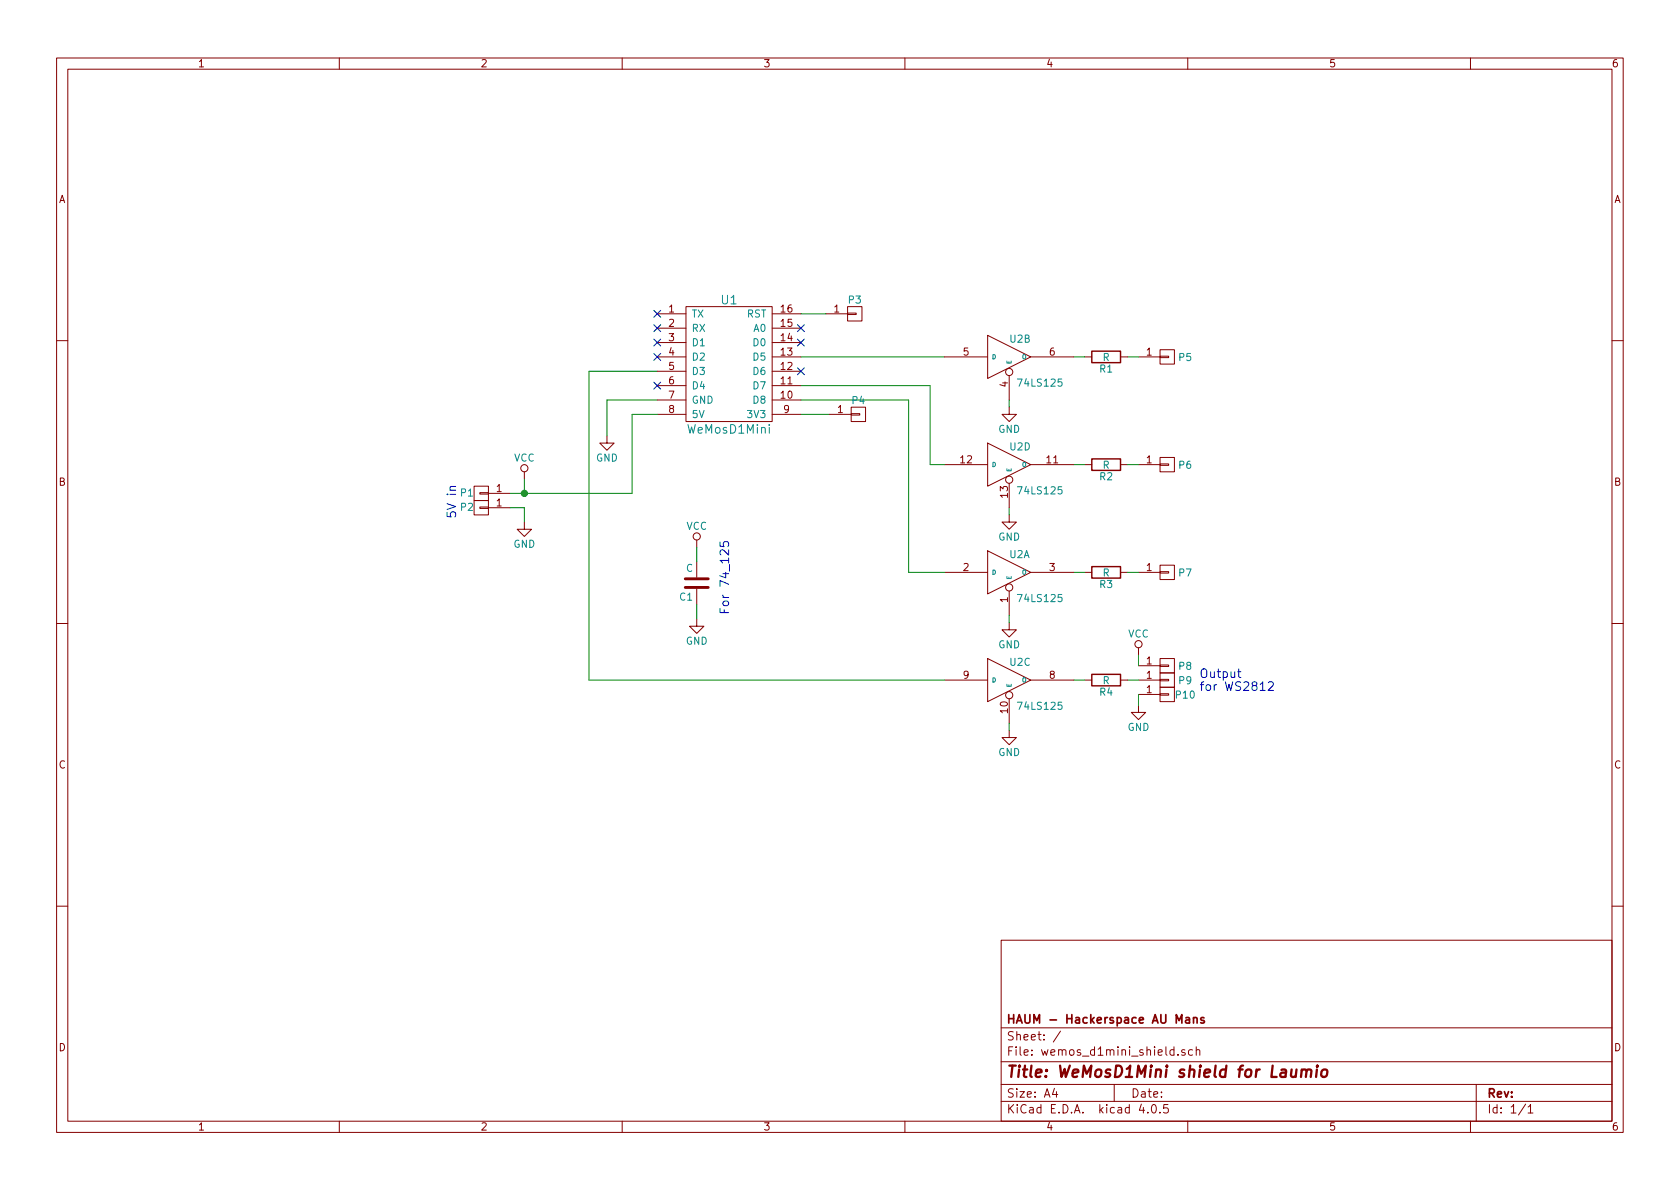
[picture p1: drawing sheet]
EESchema Schematic File Version 2
LIBS:power
LIBS:device
LIBS:transistors
LIBS:conn
LIBS:linear
LIBS:regul
LIBS:74xx
LIBS:cmos4000
LIBS:adc-dac
LIBS:memory
LIBS:xilinx
LIBS:microcontrollers
LIBS:dsp
LIBS:microchip
LIBS:analog_switches
LIBS:motorola
LIBS:texas
LIBS:intel
LIBS:audio
LIBS:interface
LIBS:digital-audio
LIBS:philips
LIBS:display
LIBS:cypress
LIBS:siliconi
LIBS:opto
LIBS:atmel
LIBS:contrib
LIBS:valves
LIBS:wemosd1mini
LIBS:wemos_d1mini_shield-cache
EELAYER 25 0
EELAYER END
$Descr A4 11693 8268
encoding utf-8
Sheet 1 1
Title "WeMosD1Mini shield for Laumio"
Date ""
Rev ""
Comp "HAUM - Hackerspace AU Mans"
Comment1 ""
Comment2 ""
Comment3 ""
Comment4 ""
$EndDescr
$Comp
L WeMosD1Mini U1
U 1 1
P 5075 2625
F 0 "U1" H 5075 3175 60  0000 C CNN
F 1 "WeMosD1Mini" H 5075 2275 60  0000 C CNN
F 2 "wemos:WeMosD1Mini" H 5075 2625 60  0001 C CNN
F 3 "" H 5075 2625 60  0000 C CNN
	1    5075 2625
	1    0    0    -1  
$EndComp
$Comp
L 74LS125 U2
U 4 1
P 7025 3225
F 0 "U2" H 7025 3325 50  0000 L BNN
F 1 "74LS125" H 7075 3075 50  0000 L TNN
F 2 "SMD_Packages:SOIC-14_N" H 7025 3225 50  0001 C CNN
F 3 "" H 7025 3225 50  0000 C CNN
	4    7025 3225
	1    0    0    -1  
$EndComp
$Comp
L 74LS125 U2
U 1 1
P 7025 3975
F 0 "U2" H 7025 4075 50  0000 L BNN
F 1 "74LS125" H 7075 3825 50  0000 L TNN
F 2 "SMD_Packages:SOIC-14_N" H 7025 3975 50  0001 C CNN
F 3 "" H 7025 3975 50  0000 C CNN
	1    7025 3975
	1    0    0    -1  
$EndComp
$Comp
L 74LS125 U2
U 3 1
P 7025 4725
F 0 "U2" H 7025 4825 50  0000 L BNN
F 1 "74LS125" H 7075 4575 50  0000 L TNN
F 2 "SMD_Packages:SOIC-14_N" H 7025 4725 50  0001 C CNN
F 3 "" H 7025 4725 50  0000 C CNN
	3    7025 4725
	1    0    0    -1  
$EndComp
$Comp
L GND #PWR01
U 1 1
P 4225 3025
F 0 "#PWR01" H 4225 2775 50  0001 C CNN
F 1 "GND" H 4225 2875 50  0000 C CNN
F 2 "" H 4225 3025 50  0000 C CNN
F 3 "" H 4225 3025 50  0000 C CNN
	1    4225 3025
	1    0    0    -1  
$EndComp
$Comp
L CONN_01X01 P1
U 1 1
P 3350 3425
F 0 "P1" H 3450 3425 50  0000 C CNN
F 1 "~" V 3450 3425 50  0000 C CNN
F 2 "SMD_Packages:1Pin" H 3350 3425 50  0001 C CNN
F 3 "" H 3350 3425 50  0000 C CNN
	1    3350 3425
	-1   0    0    1   
$EndComp
$Comp
L CONN_01X01 P2
U 1 1
P 3350 3525
F 0 "P2" H 3450 3525 50  0000 C CNN
F 1 "~" V 3450 3525 50  0000 C CNN
F 2 "SMD_Packages:1Pin" H 3350 3525 50  0001 C CNN
F 3 "" H 3350 3525 50  0000 C CNN
	1    3350 3525
	-1   0    0    1   
$EndComp
Text Notes 3175 3600 1    60   ~ 0
5V in
$Comp
L GND #PWR02
U 1 1
P 3650 3625
F 0 "#PWR02" H 3650 3375 50  0001 C CNN
F 1 "GND" H 3650 3475 50  0000 C CNN
F 2 "" H 3650 3625 50  0000 C CNN
F 3 "" H 3650 3625 50  0000 C CNN
	1    3650 3625
	1    0    0    -1  
$EndComp
$Comp
L GND #PWR03
U 1 1
P 7025 3575
F 0 "#PWR03" H 7025 3325 50  0001 C CNN
F 1 "GND" H 7025 3425 50  0000 C CNN
F 2 "" H 7025 3575 50  0000 C CNN
F 3 "" H 7025 3575 50  0000 C CNN
	1    7025 3575
	1    0    0    -1  
$EndComp
$Comp
L GND #PWR04
U 1 1
P 7025 2825
F 0 "#PWR04" H 7025 2575 50  0001 C CNN
F 1 "GND" H 7025 2675 50  0000 C CNN
F 2 "" H 7025 2825 50  0000 C CNN
F 3 "" H 7025 2825 50  0000 C CNN
	1    7025 2825
	1    0    0    -1  
$EndComp
$Comp
L GND #PWR05
U 1 1
P 7025 4325
F 0 "#PWR05" H 7025 4075 50  0001 C CNN
F 1 "GND" H 7025 4175 50  0000 C CNN
F 2 "" H 7025 4325 50  0000 C CNN
F 3 "" H 7025 4325 50  0000 C CNN
	1    7025 4325
	1    0    0    -1  
$EndComp
$Comp
L GND #PWR06
U 1 1
P 7025 5075
F 0 "#PWR06" H 7025 4825 50  0001 C CNN
F 1 "GND" H 7025 4925 50  0000 C CNN
F 2 "" H 7025 5075 50  0000 C CNN
F 3 "" H 7025 5075 50  0000 C CNN
	1    7025 5075
	1    0    0    -1  
$EndComp
$Comp
L VCC #PWR07
U 1 1
P 3650 3325
F 0 "#PWR07" H 3650 3175 50  0001 C CNN
F 1 "VCC" H 3650 3475 50  0000 C CNN
F 2 "" H 3650 3325 50  0000 C CNN
F 3 "" H 3650 3325 50  0000 C CNN
	1    3650 3325
	1    0    0    -1  
$EndComp
$Comp
L R R1
U 1 1
P 7700 2475
F 0 "R1" V 7780 2475 50  0000 C CNN
F 1 "R" V 7700 2475 50  0000 C CNN
F 2 "Resistors_Universal:Resistor_SMD+THTuniversal_0805to1206_RM10_HandSoldering" V 7630 2475 50  0001 C CNN
F 3 "" H 7700 2475 50  0000 C CNN
	1    7700 2475
	0    1    1    0   
$EndComp
$Comp
L CONN_01X01 P5
U 1 1
P 8125 2475
F 0 "P5" H 8250 2475 50  0000 C CNN
F 1 "~" V 8225 2475 50  0000 C CNN
F 2 "SMD_Packages:1Pin" H 8125 2475 50  0001 C CNN
F 3 "" H 8125 2475 50  0000 C CNN
	1    8125 2475
	1    0    0    -1  
$EndComp
$Comp
L R R2
U 1 1
P 7700 3225
F 0 "R2" V 7780 3225 50  0000 C CNN
F 1 "R" V 7700 3225 50  0000 C CNN
F 2 "Resistors_Universal:Resistor_SMD+THTuniversal_0805to1206_RM10_HandSoldering" V 7630 3225 50  0001 C CNN
F 3 "" H 7700 3225 50  0000 C CNN
	1    7700 3225
	0    1    1    0   
$EndComp
$Comp
L CONN_01X01 P6
U 1 1
P 8125 3225
F 0 "P6" H 8250 3225 50  0000 C CNN
F 1 "~" V 8225 3225 50  0000 C CNN
F 2 "SMD_Packages:1Pin" H 8125 3225 50  0001 C CNN
F 3 "" H 8125 3225 50  0000 C CNN
	1    8125 3225
	1    0    0    -1  
$EndComp
$Comp
L R R3
U 1 1
P 7700 3975
F 0 "R3" V 7780 3975 50  0000 C CNN
F 1 "R" V 7700 3975 50  0000 C CNN
F 2 "Resistors_Universal:Resistor_SMD+THTuniversal_0805to1206_RM10_HandSoldering" V 7630 3975 50  0001 C CNN
F 3 "" H 7700 3975 50  0000 C CNN
	1    7700 3975
	0    1    1    0   
$EndComp
$Comp
L CONN_01X01 P7
U 1 1
P 8125 3975
F 0 "P7" H 8250 3975 50  0000 C CNN
F 1 "~" V 8225 3975 50  0000 C CNN
F 2 "SMD_Packages:1Pin" H 8125 3975 50  0001 C CNN
F 3 "" H 8125 3975 50  0000 C CNN
	1    8125 3975
	1    0    0    -1  
$EndComp
$Comp
L R R4
U 1 1
P 7700 4725
F 0 "R4" V 7780 4725 50  0000 C CNN
F 1 "R" V 7700 4725 50  0000 C CNN
F 2 "Resistors_Universal:Resistor_SMD+THTuniversal_0805to1206_RM10_HandSoldering" V 7630 4725 50  0001 C CNN
F 3 "" H 7700 4725 50  0000 C CNN
	1    7700 4725
	0    1    1    0   
$EndComp
$Comp
L CONN_01X01 P9
U 1 1
P 8125 4725
F 0 "P9" H 8250 4725 50  0000 C CNN
F 1 "~" V 8225 4725 50  0000 C CNN
F 2 "SMD_Packages:1Pin" H 8125 4725 50  0001 C CNN
F 3 "" H 8125 4725 50  0000 C CNN
	1    8125 4725
	1    0    0    -1  
$EndComp
Wire Wire Line
	4100 2575 4100 4725
Wire Wire Line
	6475 3225 6575 3225
Wire Wire Line
	4575 2775 4225 2775
Wire Wire Line
	4225 2775 4225 3025
Wire Wire Line
	3550 3525 3650 3525
Wire Wire Line
	3650 3525 3650 3625
Wire Wire Line
	3550 3425 4400 3425
Wire Wire Line
	4400 3425 4400 2875
Wire Wire Line
	4400 2875 4575 2875
Wire Wire Line
	5575 2775 6325 2775
Wire Wire Line
	6325 2775 6325 3975
Wire Wire Line
	6325 3975 6575 3975
Wire Wire Line
	5575 2475 6575 2475
Wire Wire Line
	7025 3575 7025 3525
Wire Wire Line
	7025 2825 7025 2775
Wire Wire Line
	7025 4325 7025 4275
Wire Wire Line
	7025 5075 7025 5025
Wire Wire Line
	4100 4725 6575 4725
Wire Wire Line
	3650 3325 3650 3425
Connection ~ 3650 3425
Wire Wire Line
	7475 2475 7550 2475
Wire Wire Line
	7925 2475 7850 2475
Wire Wire Line
	7475 3225 7550 3225
Wire Wire Line
	7925 3225 7850 3225
Wire Wire Line
	7475 3975 7550 3975
Wire Wire Line
	7925 3975 7850 3975
Wire Wire Line
	7475 4725 7550 4725
Wire Wire Line
	7925 4725 7850 4725
$Comp
L CONN_01X01 P10
U 1 1
P 8125 4825
F 0 "P10" H 8250 4825 50  0000 C CNN
F 1 "~" V 8225 4825 50  0000 C CNN
F 2 "SMD_Packages:1Pin" H 8125 4825 50  0001 C CNN
F 3 "" H 8125 4825 50  0000 C CNN
	1    8125 4825
	1    0    0    -1  
$EndComp
$Comp
L CONN_01X01 P8
U 1 1
P 8125 4625
F 0 "P8" H 8250 4625 50  0000 C CNN
F 1 "~" V 8225 4625 50  0000 C CNN
F 2 "SMD_Packages:1Pin" H 8125 4625 50  0001 C CNN
F 3 "" H 8125 4625 50  0000 C CNN
	1    8125 4625
	1    0    0    -1  
$EndComp
$Comp
L VCC #PWR08
U 1 1
P 7925 4550
F 0 "#PWR08" H 7925 4400 50  0001 C CNN
F 1 "VCC" H 7925 4700 50  0000 C CNN
F 2 "" H 7925 4550 50  0000 C CNN
F 3 "" H 7925 4550 50  0000 C CNN
	1    7925 4550
	1    0    0    -1  
$EndComp
Wire Wire Line
	7925 4550 7925 4625
$Comp
L GND #PWR09
U 1 1
P 7925 4900
F 0 "#PWR09" H 7925 4650 50  0001 C CNN
F 1 "GND" H 7925 4750 50  0000 C CNN
F 2 "" H 7925 4900 50  0000 C CNN
F 3 "" H 7925 4900 50  0000 C CNN
	1    7925 4900
	1    0    0    -1  
$EndComp
Wire Wire Line
	7925 4900 7925 4825
Text Notes 8350 4800 0    60   ~ 0
Output\nfor WS2812
$Comp
L C C1
U 1 1
P 4850 4050
F 0 "C1" H 4875 4150 50  0000 L CNN
F 1 "C" H 4875 3950 50  0000 L CNN
F 2 "Resistors_Universal:Resistor_SMD+THTuniversal_0805to1206_RM10_HandSoldering" H 4888 3900 50  0001 C CNN
F 3 "" H 4850 4050 50  0000 C CNN
	1    4850 4050
	-1   0    0    1   
$EndComp
$Comp
L VCC #PWR010
U 1 1
P 4850 3800
F 0 "#PWR010" H 4850 3650 50  0001 C CNN
F 1 "VCC" H 4850 3950 50  0000 C CNN
F 2 "" H 4850 3800 50  0000 C CNN
F 3 "" H 4850 3800 50  0000 C CNN
	1    4850 3800
	1    0    0    -1  
$EndComp
Wire Wire Line
	4850 3900 4850 3800
$Comp
L GND #PWR011
U 1 1
P 4850 4300
F 0 "#PWR011" H 4850 4050 50  0001 C CNN
F 1 "GND" H 4850 4150 50  0000 C CNN
F 2 "" H 4850 4300 50  0000 C CNN
F 3 "" H 4850 4300 50  0000 C CNN
	1    4850 4300
	1    0    0    -1  
$EndComp
Wire Wire Line
	4850 4300 4850 4200
Text Notes 5075 3750 3    60   ~ 0
For 74_125
Wire Wire Line
	4100 2575 4575 2575
NoConn ~ 4575 2675
NoConn ~ 4575 2475
NoConn ~ 4575 2375
NoConn ~ 4575 2275
NoConn ~ 4575 2175
NoConn ~ 5575 2275
NoConn ~ 5575 2375
Wire Wire Line
	5575 2875 5775 2875
$Comp
L CONN_01X01 P4
U 1 1
P 5975 2875
F 0 "P4" H 5975 2975 50  0000 C CNN
F 1 "~" V 6075 2875 50  0000 C CNN
F 2 "SMD_Packages:1Pin" H 5975 2875 50  0001 C CNN
F 3 "" H 5975 2875 50  0000 C CNN
	1    5975 2875
	1    0    0    -1  
$EndComp
NoConn ~ 5575 2575
$Comp
L 74LS125 U2
U 2 1
P 7025 2475
F 0 "U2" H 7025 2575 50  0000 L BNN
F 1 "74LS125" H 7075 2325 50  0000 L TNN
F 2 "SMD_Packages:SOIC-14_N" H 7025 2475 50  0001 C CNN
F 3 "" H 7025 2475 50  0000 C CNN
	2    7025 2475
	1    0    0    -1  
$EndComp
Wire Wire Line
	6475 3225 6475 2675
Wire Wire Line
	6475 2675 5575 2675
$Comp
L CONN_01X01 P3
U 1 1
P 5950 2175
F 0 "P3" H 5950 2275 50  0000 C CNN
F 1 "~" V 6050 2175 50  0000 C CNN
F 2 "SMD_Packages:1Pin" H 5950 2175 50  0001 C CNN
F 3 "" H 5950 2175 50  0000 C CNN
	1    5950 2175
	1    0    0    -1  
$EndComp
Wire Wire Line
	5575 2175 5750 2175
$EndSCHEMATC
